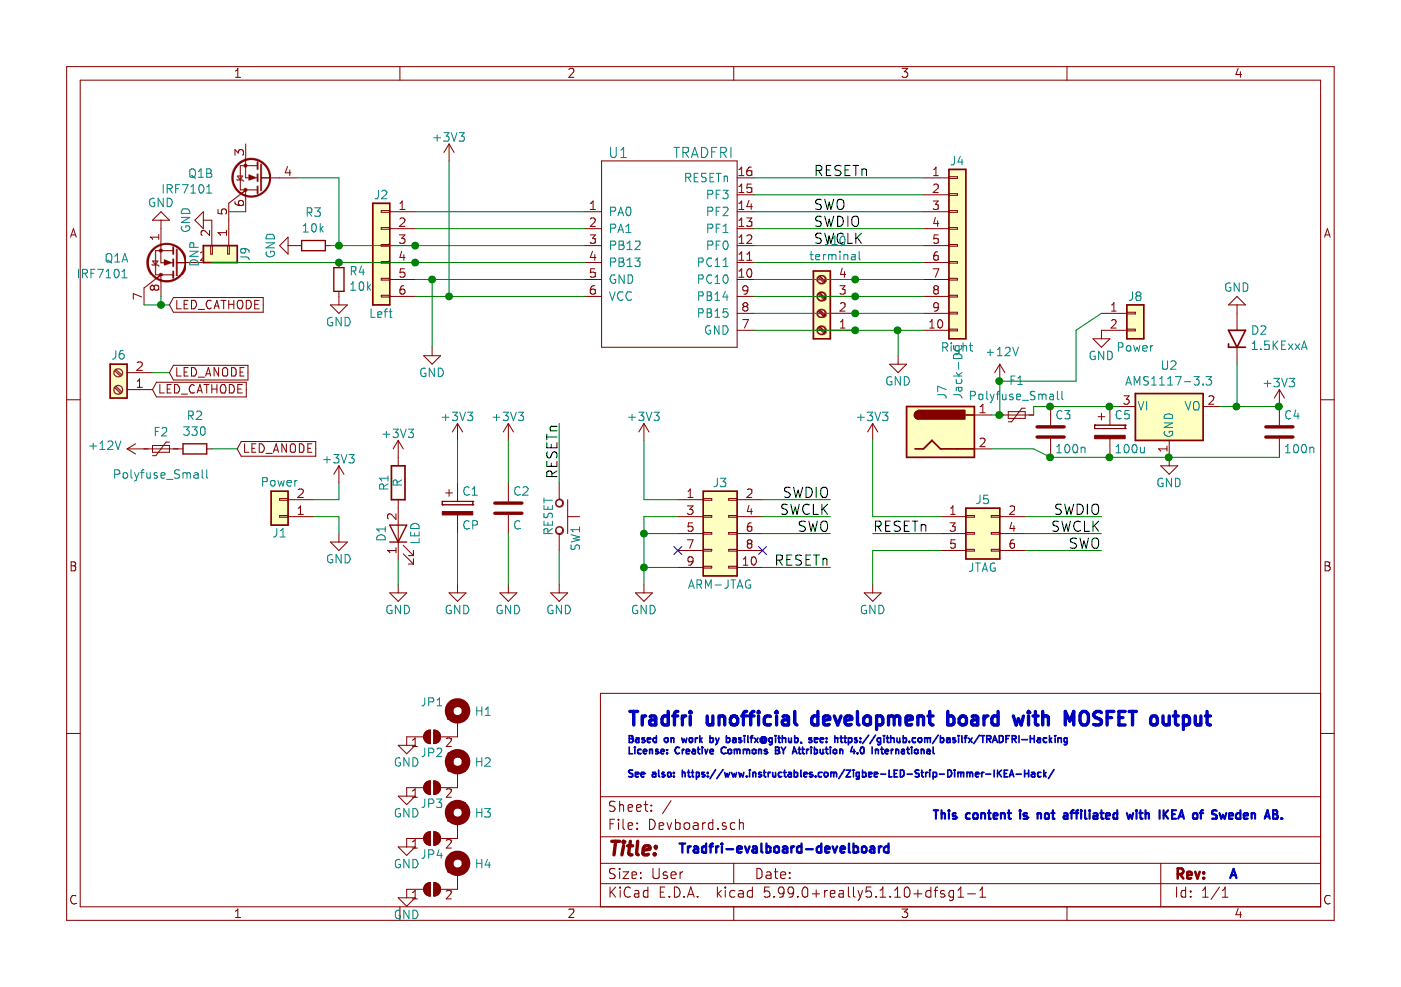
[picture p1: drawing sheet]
EESchema Schematic File Version 4
EELAYER 30 0
EELAYER END
$Descr User 8268 5827
encoding utf-8
Sheet 1 1
Title ""
Date ""
Rev ""
Comp ""
Comment1 ""
Comment2 ""
Comment3 ""
Comment4 ""
$EndDescr
$Comp
L Devboard-rescue:Conn_01x10 J4
U 1 1
P 5650 1450
F 0 "J4" H 5650 1950 50  0000 C CNN
F 1 "Right" H 5650 850 50  0000 C CNN
F 2 "Pin_Headers:Pin_Header_Straight_1x10_Pitch2.54mm" H 5650 1450 50  0001 C CNN
F 3 "" H 5650 1450 50  0001 C CNN
	1    5650 1450
	1    0    0    -1  
$EndComp
$Comp
L Devboard-rescue:GND #PWR01
U 1 1
P 2550 2050
F 0 "#PWR01" H 2550 1800 50  0001 C CNN
F 1 "GND" H 2550 1900 50  0000 C CNN
F 2 "" H 2550 2050 50  0001 C CNN
F 3 "" H 2550 2050 50  0001 C CNN
	1    2550 2050
	1    0    0    -1  
$EndComp
$Comp
L Devboard-rescue:+3V3 #PWR02
U 1 1
P 2650 950
F 0 "#PWR02" H 2650 800 50  0001 C CNN
F 1 "+3V3" H 2650 1090 50  0000 C CNN
F 2 "" H 2650 950 50  0001 C CNN
F 3 "" H 2650 950 50  0001 C CNN
	1    2650 950 
	1    0    0    -1  
$EndComp
$Comp
L Devboard-rescue:SW_Push SW1
U 1 1
P 3300 3050
F 0 "SW1" H 3350 3150 50  0000 L CNN
F 1 "RESET" H 3300 2990 50  0000 C CNN
F 2 "Buttons_Switches_THT:SW_PUSH_6mm" H 3300 3250 50  0001 C CNN
F 3 "" H 3300 3250 50  0001 C CNN
	1    3300 3050
	0    1    1    0   
$EndComp
$Comp
L Devboard-rescue:GND #PWR03
U 1 1
P 3300 3450
F 0 "#PWR03" H 3300 3200 50  0001 C CNN
F 1 "GND" H 3300 3300 50  0000 C CNN
F 2 "" H 3300 3450 50  0001 C CNN
F 3 "" H 3300 3450 50  0001 C CNN
	1    3300 3450
	1    0    0    -1  
$EndComp
$Comp
L Devboard-rescue:Conn_01x02 J1
U 1 1
P 1650 3050
F 0 "J1" H 1650 3150 50  0000 C CNN
F 1 "Power" H 1650 2850 50  0000 C CNN
F 2 "Pin_Headers:Pin_Header_Straight_1x02_Pitch2.54mm" H 1650 3050 50  0001 C CNN
F 3 "" H 1650 3050 50  0001 C CNN
	1    1650 3050
	-1   0    0    1   
$EndComp
$Comp
L Devboard-rescue:GND #PWR04
U 1 1
P 5300 2100
F 0 "#PWR04" H 5300 1850 50  0001 C CNN
F 1 "GND" H 5300 1950 50  0000 C CNN
F 2 "" H 5300 2100 50  0001 C CNN
F 3 "" H 5300 2100 50  0001 C CNN
	1    5300 2100
	1    0    0    -1  
$EndComp
$Comp
L Devboard-rescue:GND #PWR05
U 1 1
P 2000 3150
F 0 "#PWR05" H 2000 2900 50  0001 C CNN
F 1 "GND" H 2000 3000 50  0000 C CNN
F 2 "" H 2000 3150 50  0001 C CNN
F 3 "" H 2000 3150 50  0001 C CNN
	1    2000 3150
	1    0    0    -1  
$EndComp
$Comp
L Devboard-rescue:+3V3 #PWR06
U 1 1
P 2000 2850
F 0 "#PWR06" H 2000 2700 50  0001 C CNN
F 1 "+3V3" H 2000 2990 50  0000 C CNN
F 2 "" H 2000 2850 50  0001 C CNN
F 3 "" H 2000 2850 50  0001 C CNN
	1    2000 2850
	1    0    0    -1  
$EndComp
$Comp
L Devboard-rescue:+3V3 #PWR07
U 1 1
P 2350 2700
F 0 "#PWR07" H 2350 2550 50  0001 C CNN
F 1 "+3V3" H 2350 2840 50  0000 C CNN
F 2 "" H 2350 2700 50  0001 C CNN
F 3 "" H 2350 2700 50  0001 C CNN
	1    2350 2700
	1    0    0    -1  
$EndComp
$Comp
L Devboard-rescue:LED D1
U 1 1
P 2350 3150
F 0 "D1" H 2350 3250 50  0000 C CNN
F 1 "LED" H 2350 3050 50  0000 C CNN
F 2 "LEDs:LED_0805_HandSoldering" H 2350 3150 50  0001 C CNN
F 3 "" H 2350 3150 50  0001 C CNN
	1    2350 3150
	0    -1   -1   0   
$EndComp
$Comp
L Devboard-rescue:GND #PWR08
U 1 1
P 2350 3450
F 0 "#PWR08" H 2350 3200 50  0001 C CNN
F 1 "GND" H 2350 3300 50  0000 C CNN
F 2 "" H 2350 3450 50  0001 C CNN
F 3 "" H 2350 3450 50  0001 C CNN
	1    2350 3450
	1    0    0    -1  
$EndComp
$Comp
L Devboard-rescue:CP C1
U 1 1
P 2700 3000
F 0 "C1" H 2725 3100 50  0000 L CNN
F 1 "CP" H 2725 2900 50  0000 L CNN
F 2 "Capacitor_SMD:CP_Elec_5x5.4" H 2738 2850 50  0001 C CNN
F 3 "" H 2700 3000 50  0001 C CNN
	1    2700 3000
	1    0    0    -1  
$EndComp
$Comp
L Devboard-rescue:C C2
U 1 1
P 3000 3000
F 0 "C2" H 3025 3100 50  0000 L CNN
F 1 "C" H 3025 2900 50  0000 L CNN
F 2 "Capacitor_SMD:C_0805_2012Metric_Pad1.18x1.45mm_HandSolder" H 3038 2850 50  0001 C CNN
F 3 "" H 3000 3000 50  0001 C CNN
	1    3000 3000
	1    0    0    -1  
$EndComp
$Comp
L Devboard-rescue:+3V3 #PWR09
U 1 1
P 2700 2600
F 0 "#PWR09" H 2700 2450 50  0001 C CNN
F 1 "+3V3" H 2700 2740 50  0000 C CNN
F 2 "" H 2700 2600 50  0001 C CNN
F 3 "" H 2700 2600 50  0001 C CNN
	1    2700 2600
	1    0    0    -1  
$EndComp
$Comp
L Devboard-rescue:+3V3 #PWR010
U 1 1
P 3000 2600
F 0 "#PWR010" H 3000 2450 50  0001 C CNN
F 1 "+3V3" H 3000 2740 50  0000 C CNN
F 2 "" H 3000 2600 50  0001 C CNN
F 3 "" H 3000 2600 50  0001 C CNN
	1    3000 2600
	1    0    0    -1  
$EndComp
$Comp
L Devboard-rescue:GND #PWR011
U 1 1
P 2700 3450
F 0 "#PWR011" H 2700 3200 50  0001 C CNN
F 1 "GND" H 2700 3300 50  0000 C CNN
F 2 "" H 2700 3450 50  0001 C CNN
F 3 "" H 2700 3450 50  0001 C CNN
	1    2700 3450
	1    0    0    -1  
$EndComp
$Comp
L Devboard-rescue:GND #PWR012
U 1 1
P 3000 3450
F 0 "#PWR012" H 3000 3200 50  0001 C CNN
F 1 "GND" H 3000 3300 50  0000 C CNN
F 2 "" H 3000 3450 50  0001 C CNN
F 3 "" H 3000 3450 50  0001 C CNN
	1    3000 3450
	1    0    0    -1  
$EndComp
$Comp
L Devboard-rescue:Conn_02x05_Odd_Even J3
U 1 1
P 4200 3150
F 0 "J3" H 4250 3450 50  0000 C CNN
F 1 "ARM-JTAG" H 4250 2850 50  0000 C CNN
F 2 "Pin_Headers:Pin_Header_Straight_2x05_Pitch1.27mm" H 4200 3150 50  0001 C CNN
F 3 "" H 4200 3150 50  0001 C CNN
	1    4200 3150
	1    0    0    -1  
$EndComp
$Comp
L Devboard-rescue:Conn_02x03_Odd_Even J5
U 1 1
P 5750 3150
F 0 "J5" H 5800 3350 50  0000 C CNN
F 1 "JTAG" H 5800 2950 50  0000 C CNN
F 2 "Pin_Headers:Pin_Header_Straight_2x03_Pitch2.54mm" H 5750 3150 50  0001 C CNN
F 3 "" H 5750 3150 50  0001 C CNN
	1    5750 3150
	1    0    0    -1  
$EndComp
NoConn ~ 4000 3250
NoConn ~ 4500 3250
$Comp
L Devboard-rescue:GND #PWR013
U 1 1
P 3800 3450
F 0 "#PWR013" H 3800 3200 50  0001 C CNN
F 1 "GND" H 3800 3300 50  0000 C CNN
F 2 "" H 3800 3450 50  0001 C CNN
F 3 "" H 3800 3450 50  0001 C CNN
	1    3800 3450
	1    0    0    -1  
$EndComp
$Comp
L Devboard-rescue:+3V3 #PWR014
U 1 1
P 3800 2600
F 0 "#PWR014" H 3800 2450 50  0001 C CNN
F 1 "+3V3" H 3800 2740 50  0000 C CNN
F 2 "" H 3800 2600 50  0001 C CNN
F 3 "" H 3800 2600 50  0001 C CNN
	1    3800 2600
	1    0    0    -1  
$EndComp
Text Label 4800 1450 0    60   ~ 0
SWCLK
Text Label 4800 1350 0    60   ~ 0
SWDIO
Text Label 4800 1250 0    60   ~ 0
SWO
Text Label 4900 2950 2    60   ~ 0
SWDIO
Text Label 4800 1050 0    60   ~ 0
RESETn
Text Label 3300 2500 3    60   ~ 0
RESETn
$Comp
L Devboard-rescue:+3V3 #PWR015
U 1 1
P 5150 2600
F 0 "#PWR015" H 5150 2450 50  0001 C CNN
F 1 "+3V3" H 5150 2740 50  0000 C CNN
F 2 "" H 5150 2600 50  0001 C CNN
F 3 "" H 5150 2600 50  0001 C CNN
	1    5150 2600
	1    0    0    -1  
$EndComp
$Comp
L Devboard-rescue:GND #PWR016
U 1 1
P 5150 3450
F 0 "#PWR016" H 5150 3200 50  0001 C CNN
F 1 "GND" H 5150 3300 50  0000 C CNN
F 2 "" H 5150 3450 50  0001 C CNN
F 3 "" H 5150 3450 50  0001 C CNN
	1    5150 3450
	1    0    0    -1  
$EndComp
Text Label 4900 3050 2    60   ~ 0
SWCLK
Text Label 4900 3150 2    60   ~ 0
SWO
Text Label 4900 3350 2    60   ~ 0
RESETn
Text Label 5150 3150 0    60   ~ 0
RESETn
Text Label 6500 3050 2    60   ~ 0
SWDIO
Text Label 6500 3150 2    60   ~ 0
SWCLK
Text Label 6500 3250 2    60   ~ 0
SWO
Wire Wire Line
	6050 3250 6500 3250
Wire Wire Line
	6050 3150 6500 3150
Wire Wire Line
	6050 3050 6500 3050
Wire Wire Line
	5150 3150 5550 3150
Wire Wire Line
	5150 2600 5150 3050
Wire Wire Line
	5150 3050 5550 3050
Wire Wire Line
	5150 3250 5150 3450
Wire Wire Line
	5150 3250 5550 3250
Wire Wire Line
	3800 2950 3800 2600
Wire Wire Line
	3800 2950 4000 2950
Connection ~ 3800 3350
Wire Wire Line
	3800 3050 4000 3050
Connection ~ 3800 3150
Wire Wire Line
	3800 3350 4000 3350
Wire Wire Line
	3800 3050 3800 3150
Wire Wire Line
	3800 3150 4000 3150
Wire Wire Line
	4500 3350 4900 3350
Wire Wire Line
	4500 3150 4900 3150
Wire Wire Line
	4500 3050 4900 3050
Wire Wire Line
	4500 2950 4900 2950
Wire Wire Line
	3000 2850 3000 2600
Wire Wire Line
	3000 3150 3000 3450
Wire Wire Line
	2700 3150 2700 3450
Wire Wire Line
	2700 2600 2700 2850
Wire Wire Line
	2000 3050 2000 3150
Wire Wire Line
	1850 3050 2000 3050
Wire Wire Line
	2000 2950 2000 2850
Wire Wire Line
	1850 2950 2000 2950
Connection ~ 5300 1950
Wire Wire Line
	5300 1950 5300 2100
Wire Wire Line
	3300 3250 3300 3450
Wire Wire Line
	3300 2500 3300 2850
Wire Wire Line
	4450 1950 5050 1950
Wire Wire Line
	4450 1750 5050 1750
Wire Wire Line
	4450 1650 5050 1650
Wire Wire Line
	4450 1350 5450 1350
Wire Wire Line
	4450 1250 5450 1250
Wire Wire Line
	4450 1150 5450 1150
Wire Wire Line
	4450 1050 5450 1050
Wire Wire Line
	2450 1750 2650 1750
Wire Wire Line
	2450 1650 2550 1650
Wire Wire Line
	2450 1550 3450 1550
Wire Wire Line
	2450 1450 3450 1450
Wire Wire Line
	2450 1350 3450 1350
Wire Wire Line
	2450 1250 3450 1250
Wire Wire Line
	2650 950  2650 1750
Connection ~ 2650 1750
Wire Wire Line
	2550 1650 2550 2050
Connection ~ 2550 1650
$Comp
L Devboard-rescue:TRADFRI U1
U 1 1
P 4150 1250
F 0 "U1" H 3650 1600 60  0000 C CNN
F 1 "TRADFRI" H 4150 1600 60  0000 C CNN
F 2 "IKEA:TRADFRI_PCB2.0" H 4150 1250 60  0001 C CNN
F 3 "" H 4150 1250 60  0001 C CNN
	1    4150 1250
	1    0    0    -1  
$EndComp
Wire Wire Line
	3800 3350 3800 3450
Wire Wire Line
	3800 3150 3800 3350
Wire Wire Line
	2650 1750 3450 1750
Wire Wire Line
	2550 1650 3450 1650
$Comp
L Mechanical:MountingHole_Pad H1
U 1 1
P 2700 4250
F 0 "H1" H 2800 4299 50  0000 L CNN
F 1 "MountingHole_Pad" H 2800 4208 50  0001 L CNN
F 2 "MountingHole:MountingHole_3.5mm_Pad_TopBottom" H 2700 4250 50  0001 C CNN
F 3 "~" H 2700 4250 50  0001 C CNN
	1    2700 4250
	1    0    0    -1  
$EndComp
$Comp
L Mechanical:MountingHole_Pad H2
U 1 1
P 2700 4550
F 0 "H2" H 2800 4599 50  0000 L CNN
F 1 "MountingHole_Pad" H 2800 4508 50  0001 L CNN
F 2 "MountingHole:MountingHole_3.5mm_Pad_TopBottom" H 2700 4550 50  0001 C CNN
F 3 "~" H 2700 4550 50  0001 C CNN
	1    2700 4550
	1    0    0    -1  
$EndComp
$Comp
L Mechanical:MountingHole_Pad H3
U 1 1
P 2700 4850
F 0 "H3" H 2800 4899 50  0000 L CNN
F 1 "MountingHole_Pad" H 2800 4808 50  0001 L CNN
F 2 "MountingHole:MountingHole_3.5mm_Pad_TopBottom" H 2700 4850 50  0001 C CNN
F 3 "~" H 2700 4850 50  0001 C CNN
	1    2700 4850
	1    0    0    -1  
$EndComp
$Comp
L Mechanical:MountingHole_Pad H4
U 1 1
P 2700 5150
F 0 "H4" H 2800 5199 50  0000 L CNN
F 1 "MountingHole_Pad" H 2800 5108 50  0001 L CNN
F 2 "MountingHole:MountingHole_3.5mm_Pad_TopBottom" H 2700 5150 50  0001 C CNN
F 3 "~" H 2700 5150 50  0001 C CNN
	1    2700 5150
	1    0    0    -1  
$EndComp
$Comp
L Regulator_Linear:AMS1117-3.3 U2
U 1 1
P 6900 2400
F 0 "U2" H 6900 2642 50  0000 C CNN
F 1 "AMS1117-3.3" H 6900 2551 50  0000 C CNN
F 2 "Package_TO_SOT_SMD:SOT-223-3_TabPin2" H 6900 2600 50  0001 C CNN
F 3 "http://www.advanced-monolithic.com/pdf/ds1117.pdf" H 7000 2150 50  0001 C CNN
	1    6900 2400
	1    0    0    -1  
$EndComp
$Comp
L Devboard-rescue:GND #PWR0101
U 1 1
P 6900 2700
F 0 "#PWR0101" H 6900 2450 50  0001 C CNN
F 1 "GND" H 6900 2550 50  0000 C CNN
F 2 "" H 6900 2700 50  0001 C CNN
F 3 "" H 6900 2700 50  0001 C CNN
	1    6900 2700
	1    0    0    -1  
$EndComp
$Comp
L Devboard-rescue:C C3
U 1 1
P 6200 2550
F 0 "C3" H 6225 2650 50  0000 L CNN
F 1 "100n" H 6225 2450 50  0000 L CNN
F 2 "Capacitor_SMD:C_0805_2012Metric_Pad1.18x1.45mm_HandSolder" H 6238 2400 50  0001 C CNN
F 3 "" H 6200 2550 50  0001 C CNN
	1    6200 2550
	1    0    0    -1  
$EndComp
$Comp
L Devboard-rescue:C C4
U 1 1
P 7550 2550
F 0 "C4" H 7575 2650 50  0000 L CNN
F 1 "100n" H 7575 2450 50  0000 L CNN
F 2 "Capacitor_SMD:C_0805_2012Metric_Pad1.18x1.45mm_HandSolder" H 7588 2400 50  0001 C CNN
F 3 "" H 7550 2550 50  0001 C CNN
	1    7550 2550
	1    0    0    -1  
$EndComp
Wire Wire Line
	7200 2400 7300 2400
Connection ~ 6200 2700
Connection ~ 6900 2700
Wire Wire Line
	6900 2700 7550 2700
$Comp
L Devboard-rescue:+3V3 #PWR0102
U 1 1
P 7550 2400
F 0 "#PWR0102" H 7550 2250 50  0001 C CNN
F 1 "+3V3" H 7550 2540 50  0000 C CNN
F 2 "" H 7550 2400 50  0001 C CNN
F 3 "" H 7550 2400 50  0001 C CNN
	1    7550 2400
	1    0    0    -1  
$EndComp
Connection ~ 7550 2400
Wire Wire Line
	6100 2650 6200 2700
$Comp
L Connector:Jack-DC J7
U 1 1
P 5550 2550
F 0 "J7" V 5561 2738 50  0000 L CNN
F 1 "Jack-DC" V 5652 2738 50  0000 L CNN
F 2 "Connector_BarrelJack:BarrelJack_Horizontal" H 5600 2510 50  0001 C CNN
F 3 "~" H 5600 2510 50  0001 C CNN
	1    5550 2550
	1    0    0    -1  
$EndComp
Wire Wire Line
	6200 2400 6100 2400
Wire Wire Line
	6100 2400 6100 2450
Connection ~ 6200 2400
Text Notes 3700 4600 0    40   ~ 8
Based on work by basilfx@github, see: https://github.com/basilfx/TRADFRI-Hacking\nLicense: Creative Commons BY Attribution 4.0 International\n\nSee also: https://www.instructables.com/Zigbee-LED-Strip-Dimmer-IKEA-Hack/
$Comp
L Devboard-rescue:CP C5
U 1 1
P 6550 2550
F 0 "C5" H 6575 2650 50  0000 L CNN
F 1 "100u" H 6575 2450 50  0000 L CNN
F 2 "Capacitor_SMD:CP_Elec_5x5.4" H 6588 2400 50  0001 C CNN
F 3 "" H 6550 2550 50  0001 C CNN
	1    6550 2550
	1    0    0    -1  
$EndComp
Connection ~ 6550 2400
Wire Wire Line
	6550 2400 6600 2400
Connection ~ 6550 2700
Wire Wire Line
	6550 2700 6900 2700
$Comp
L Device:Polyfuse_Small F1
U 1 1
P 6000 2450
F 0 "F1" V 5795 2450 50  0000 C CNN
F 1 "Polyfuse_Small" V 5886 2450 50  0000 C CNN
F 2 "Resistor_THT:R_Axial_DIN0207_L6.3mm_D2.5mm_P10.16mm_Horizontal" H 6050 2250 50  0001 L CNN
F 3 "~" H 6000 2450 50  0001 C CNN
	1    6000 2450
	0    1    1    0   
$EndComp
Wire Wire Line
	5850 2650 6100 2650
Wire Wire Line
	5850 2450 5900 2450
Wire Wire Line
	6350 2250 5900 2250
Wire Wire Line
	5900 2250 5900 2450
Connection ~ 5900 2450
$Comp
L Diode:1.5KExxA D2
U 1 1
P 7300 2000
F 0 "D2" V 7346 1920 50  0000 R CNN
F 1 "1.5KExxA" V 7255 1920 50  0000 R CNN
F 2 "Diode_SMD:D_SMB_Handsoldering" H 7300 1800 50  0001 C CNN
F 3 "https://www.vishay.com/docs/88301/15ke.pdf" H 7250 2000 50  0001 C CNN
	1    7300 2000
	0    -1   -1   0   
$EndComp
$Comp
L Devboard-rescue:GND #PWR0104
U 1 1
P 7300 1850
F 0 "#PWR0104" H 7300 1600 50  0001 C CNN
F 1 "GND" H 7300 1700 50  0000 C CNN
F 2 "" H 7300 1850 50  0001 C CNN
F 3 "" H 7300 1850 50  0001 C CNN
	1    7300 1850
	-1   0    0    1   
$EndComp
Wire Wire Line
	2350 3300 2350 3450
$Comp
L Devboard-rescue:R R1
U 1 1
P 2350 2850
F 0 "R1" V 2430 2850 50  0000 C CNN
F 1 "R" V 2350 2850 50  0000 C CNN
F 2 "Resistors_SMD:R_0805_HandSoldering" V 2280 2850 50  0001 C CNN
F 3 "" H 2350 2850 50  0001 C CNN
	1    2350 2850
	-1   0    0    1   
$EndComp
$Comp
L Device:Polyfuse_Small F2
U 1 1
P 950 2650
F 0 "F2" V 850 2650 50  0000 C CNN
F 1 "Polyfuse_Small" V 1100 2650 50  0000 C CNN
F 2 "Resistor_THT:R_Axial_DIN0207_L6.3mm_D2.5mm_P10.16mm_Horizontal" H 1000 2450 50  0001 L CNN
F 3 "~" H 950 2650 50  0001 C CNN
	1    950  2650
	0    1    1    0   
$EndComp
Wire Wire Line
	2450 1550 2000 1550
Connection ~ 2450 1550
$Comp
L Device:R_Small R3
U 1 1
P 1850 1450
F 0 "R3" V 1654 1450 50  0000 C CNN
F 1 "10k" V 1745 1450 50  0000 C CNN
F 2 "Resistor_SMD:R_1206_3216Metric_Pad1.30x1.75mm_HandSolder" H 1850 1450 50  0001 C CNN
F 3 "~" H 1850 1450 50  0001 C CNN
	1    1850 1450
	0    1    1    0   
$EndComp
Wire Wire Line
	2450 1450 2000 1450
Connection ~ 2450 1450
$Comp
L Devboard-rescue:Conn_01x06 J2
U 1 1
P 2250 1450
F 0 "J2" H 2250 1750 50  0000 C CNN
F 1 "Left" H 2250 1050 50  0000 C CNN
F 2 "Pin_Headers:Pin_Header_Straight_1x06_Pitch2.54mm" H 2250 1450 50  0001 C CNN
F 3 "" H 2250 1450 50  0001 C CNN
	1    2250 1450
	-1   0    0    -1  
$EndComp
$Comp
L Device:R_Small R4
U 1 1
P 2000 1650
F 0 "R4" H 1941 1604 50  0000 R CNN
F 1 "10k" H 1941 1695 50  0000 R CNN
F 2 "Resistor_SMD:R_1206_3216Metric_Pad1.30x1.75mm_HandSolder" H 2000 1650 50  0001 C CNN
F 3 "~" H 2000 1650 50  0001 C CNN
	1    2000 1650
	-1   0    0    1   
$EndComp
$Comp
L Devboard-rescue:GND #PWR0105
U 1 1
P 2000 1750
F 0 "#PWR0105" H 2000 1500 50  0001 C CNN
F 1 "GND" H 2000 1600 50  0000 C CNN
F 2 "" H 2000 1750 50  0001 C CNN
F 3 "" H 2000 1750 50  0001 C CNN
	1    2000 1750
	1    0    0    -1  
$EndComp
$Comp
L irf7101:IRF7101 Q1
U 1 1
P 1050 1550
F 0 "Q1" H 1337 1529 50  0000 L CNN
F 1 "IRF7101" H 1337 1620 50  0000 L CNN
F 2 "Package_SO:SO-8_3.9x4.9mm_P1.27mm" H 1050 1550 50  0001 C CIN
F 3 "https://www.infineon.com/dgdl/irf7101pbf.pdf" H 1050 1550 50  0001 L CNN
	1    1050 1550
	-1   0    0    1   
$EndComp
$Comp
L irf7101:IRF7101 Q1
U 2 1
P 1550 1050
F 0 "Q1" H 1837 1029 50  0000 L CNN
F 1 "IRF7101" H 1837 1120 50  0000 L CNN
F 2 "Package_SO:SO-8_3.9x4.9mm_P1.27mm" H 1550 1050 50  0001 C CIN
F 3 "https://www.infineon.com/dgdl/irf7101pbf.pdf" H 1550 1050 50  0001 L CNN
	2    1550 1050
	-1   0    0    1   
$EndComp
$Comp
L Devboard-rescue:GND #PWR0106
U 1 1
P 950 1350
F 0 "#PWR0106" H 950 1100 50  0001 C CNN
F 1 "GND" H 950 1200 50  0000 C CNN
F 2 "" H 950 1350 50  0001 C CNN
F 3 "" H 950 1350 50  0001 C CNN
	1    950  1350
	-1   0    0    1   
$EndComp
Wire Wire Line
	850  1800 950  1800
Wire Wire Line
	950  1800 950  1750
Wire Wire Line
	1250 1550 2000 1550
Connection ~ 2000 1550
$Comp
L Devboard-rescue:Conn_01x02 J8
U 1 1
P 6700 1850
F 0 "J8" H 6700 1950 50  0000 C CNN
F 1 "Power" H 6700 1650 50  0000 C CNN
F 2 "Connector_PinHeader_2.54mm:PinHeader_1x02_P2.54mm_Vertical" H 6700 1850 50  0001 C CNN
F 3 "" H 6700 1850 50  0001 C CNN
	1    6700 1850
	1    0    0    -1  
$EndComp
$Comp
L Devboard-rescue:GND #PWR0107
U 1 1
P 6500 1950
F 0 "#PWR0107" H 6500 1700 50  0001 C CNN
F 1 "GND" H 6500 1800 50  0000 C CNN
F 2 "" H 6500 1950 50  0001 C CNN
F 3 "" H 6500 1950 50  0001 C CNN
	1    6500 1950
	1    0    0    -1  
$EndComp
Wire Wire Line
	6500 1850 6350 1950
Wire Wire Line
	6350 1950 6350 2250
Wire Wire Line
	6200 2400 6550 2400
Wire Wire Line
	6200 2700 6550 2700
$Comp
L Connector:Screw_Terminal_01x02 J6
U 1 1
P 700 2300
F 0 "J6" H 700 2100 50  0000 C CNN
F 1 "Screw_Terminal_01x02" H 618 2066 50  0001 C CNN
F 2 "TerminalBlock_Phoenix:TerminalBlock_Phoenix_MKDS-1,5-2_1x02_P5.00mm_Horizontal" H 700 2300 50  0001 C CNN
F 3 "~" H 700 2300 50  0001 C CNN
	1    700  2300
	-1   0    0    1   
$EndComp
Wire Wire Line
	2000 1450 2000 1050
Wire Wire Line
	2000 1050 1750 1050
Connection ~ 2000 1450
Wire Wire Line
	2000 1450 1950 1450
$Comp
L Devboard-rescue:GND #PWR0103
U 1 1
P 1750 1450
F 0 "#PWR0103" H 1750 1200 50  0001 C CNN
F 1 "GND" H 1750 1300 50  0000 C CNN
F 2 "" H 1750 1450 50  0001 C CNN
F 3 "" H 1750 1450 50  0001 C CNN
	1    1750 1450
	0    1    1    0   
$EndComp
Text GLabel 900  2300 2    50   Input ~ 0
LED_CATHODE
Text GLabel 1000 2200 2    50   Input ~ 0
LED_ANODE
Wire Wire Line
	1000 2200 900  2200
Wire Wire Line
	1000 1800 950  1800
Text GLabel 1000 1800 2    50   Input ~ 0
LED_CATHODE
Connection ~ 950  1800
$Comp
L Device:R_Small R2
U 1 1
P 1150 2650
F 0 "R2" V 954 2650 50  0000 C CNN
F 1 "330" V 1045 2650 50  0000 C CNN
F 2 "Resistor_SMD:R_1206_3216Metric_Pad1.30x1.75mm_HandSolder" H 1150 2650 50  0001 C CNN
F 3 "~" H 1150 2650 50  0001 C CNN
	1    1150 2650
	0    1    1    0   
$EndComp
$Comp
L power:+12V #PWR0108
U 1 1
P 5900 2250
F 0 "#PWR0108" H 5900 2100 50  0001 C CNN
F 1 "+12V" H 5915 2423 50  0000 C CNN
F 2 "" H 5900 2250 50  0001 C CNN
F 3 "" H 5900 2250 50  0001 C CNN
	1    5900 2250
	1    0    0    -1  
$EndComp
Connection ~ 5900 2250
$Comp
L power:+12V #PWR0109
U 1 1
P 850 2650
F 0 "#PWR0109" H 850 2500 50  0001 C CNN
F 1 "+12V" V 865 2778 50  0000 L CNN
F 2 "" H 850 2650 50  0001 C CNN
F 3 "" H 850 2650 50  0001 C CNN
	1    850  2650
	0    -1   -1   0   
$EndComp
Text GLabel 1400 2650 2    50   Input ~ 0
LED_ANODE
$Comp
L Devboard-rescue:Conn_01x02 J9
U 1 1
P 1350 1500
F 0 "J9" H 1350 1600 50  0000 C CNN
F 1 "DNP" H 1350 1300 50  0000 C CNN
F 2 "Connector_PinHeader_2.54mm:PinHeader_1x02_P2.54mm_Vertical" H 1350 1500 50  0001 C CNN
F 3 "" H 1350 1500 50  0001 C CNN
	1    1350 1500
	0    1    1    0   
$EndComp
Wire Wire Line
	1350 1250 1450 1250
$Comp
L Devboard-rescue:GND #PWR0110
U 1 1
P 1250 1300
F 0 "#PWR0110" H 1250 1050 50  0001 C CNN
F 1 "GND" H 1250 1150 50  0000 C CNN
F 2 "" H 1250 1300 50  0001 C CNN
F 3 "" H 1250 1300 50  0001 C CNN
	1    1250 1300
	0    1    1    0   
$EndComp
$Comp
L Devboard-rescue:GND #PWR0111
U 1 1
P 2400 4350
F 0 "#PWR0111" H 2400 4100 50  0001 C CNN
F 1 "GND" H 2400 4200 50  0000 C CNN
F 2 "" H 2400 4350 50  0001 C CNN
F 3 "" H 2400 4350 50  0001 C CNN
	1    2400 4350
	1    0    0    -1  
$EndComp
$Comp
L Devboard-rescue:GND #PWR0112
U 1 1
P 2400 4650
F 0 "#PWR0112" H 2400 4400 50  0001 C CNN
F 1 "GND" H 2400 4500 50  0000 C CNN
F 2 "" H 2400 4650 50  0001 C CNN
F 3 "" H 2400 4650 50  0001 C CNN
	1    2400 4650
	1    0    0    -1  
$EndComp
$Comp
L Devboard-rescue:GND #PWR0113
U 1 1
P 2400 4950
F 0 "#PWR0113" H 2400 4700 50  0001 C CNN
F 1 "GND" H 2400 4800 50  0000 C CNN
F 2 "" H 2400 4950 50  0001 C CNN
F 3 "" H 2400 4950 50  0001 C CNN
	1    2400 4950
	1    0    0    -1  
$EndComp
$Comp
L Devboard-rescue:GND #PWR0114
U 1 1
P 2400 5250
F 0 "#PWR0114" H 2400 5000 50  0001 C CNN
F 1 "GND" H 2400 5100 50  0000 C CNN
F 2 "" H 2400 5250 50  0001 C CNN
F 3 "" H 2400 5250 50  0001 C CNN
	1    2400 5250
	1    0    0    -1  
$EndComp
Wire Wire Line
	5300 1950 5450 1950
Wire Wire Line
	4450 1850 5050 1850
$Comp
L Connector:Screw_Terminal_01x04 J10
U 1 1
P 4850 1850
F 0 "J10" H 4768 1425 50  0000 C CNN
F 1 "terminal" H 4768 1516 50  0000 C CNN
F 2 "TerminalBlock_Phoenix:TerminalBlock_Phoenix_MKDS-1,5-4_1x04_P5.00mm_Horizontal" H 4850 1850 50  0001 C CNN
F 3 "~" H 4850 1850 50  0001 C CNN
	1    4850 1850
	-1   0    0    1   
$EndComp
Connection ~ 5050 1650
Wire Wire Line
	5050 1650 5450 1650
Connection ~ 5050 1750
Wire Wire Line
	5050 1750 5450 1750
Connection ~ 5050 1850
Wire Wire Line
	5050 1850 5450 1850
Connection ~ 5050 1950
Wire Wire Line
	5050 1950 5300 1950
$Comp
L Jumper:SolderJumper_2_Open JP1
U 1 1
P 2550 4350
F 0 "JP1" H 2550 4555 50  0000 C CNN
F 1 "SolderJumper_2_Open" H 2550 4464 50  0001 C CNN
F 2 "Jumper:SolderJumper-2_P1.3mm_Open_RoundedPad1.0x1.5mm" H 2550 4350 50  0001 C CNN
F 3 "~" H 2550 4350 50  0001 C CNN
	1    2550 4350
	1    0    0    -1  
$EndComp
$Comp
L Jumper:SolderJumper_2_Open JP2
U 1 1
P 2550 4650
F 0 "JP2" H 2550 4855 50  0000 C CNN
F 1 "SolderJumper_2_Open" H 2550 4764 50  0001 C CNN
F 2 "Jumper:SolderJumper-2_P1.3mm_Open_RoundedPad1.0x1.5mm" H 2550 4650 50  0001 C CNN
F 3 "~" H 2550 4650 50  0001 C CNN
	1    2550 4650
	1    0    0    -1  
$EndComp
$Comp
L Jumper:SolderJumper_2_Open JP3
U 1 1
P 2550 4950
F 0 "JP3" H 2550 5155 50  0000 C CNN
F 1 "SolderJumper_2_Open" H 2550 5064 50  0001 C CNN
F 2 "Jumper:SolderJumper-2_P1.3mm_Open_RoundedPad1.0x1.5mm" H 2550 4950 50  0001 C CNN
F 3 "~" H 2550 4950 50  0001 C CNN
	1    2550 4950
	1    0    0    -1  
$EndComp
$Comp
L Jumper:SolderJumper_2_Open JP4
U 1 1
P 2550 5250
F 0 "JP4" H 2550 5455 50  0000 C CNN
F 1 "SolderJumper_2_Open" H 2550 5364 50  0001 C CNN
F 2 "Jumper:SolderJumper-2_P1.3mm_Open_RoundedPad1.0x1.5mm" H 2550 5250 50  0001 C CNN
F 3 "~" H 2550 5250 50  0001 C CNN
	1    2550 5250
	1    0    0    -1  
$EndComp
Wire Wire Line
	4450 1550 5450 1550
Wire Wire Line
	4450 1450 5450 1450
Text Notes 3700 4300 0    79   ~ 16
Tradfri unofficial development board with MOSFET output
Wire Wire Line
	7300 2400 7300 2150
Connection ~ 7300 2400
Wire Wire Line
	7300 2400 7550 2400
Wire Wire Line
	1400 2650 1250 2650
Text Notes 7250 5200 0    55   ~ 11
A
Text Notes 4000 5050 0    55   ~ 11
Tradfri-evalboard-develboard
Text Notes 5500 4850 0    50   ~ 10
This content is not affiliated with IKEA of Sweden AB.
$EndSCHEMATC
